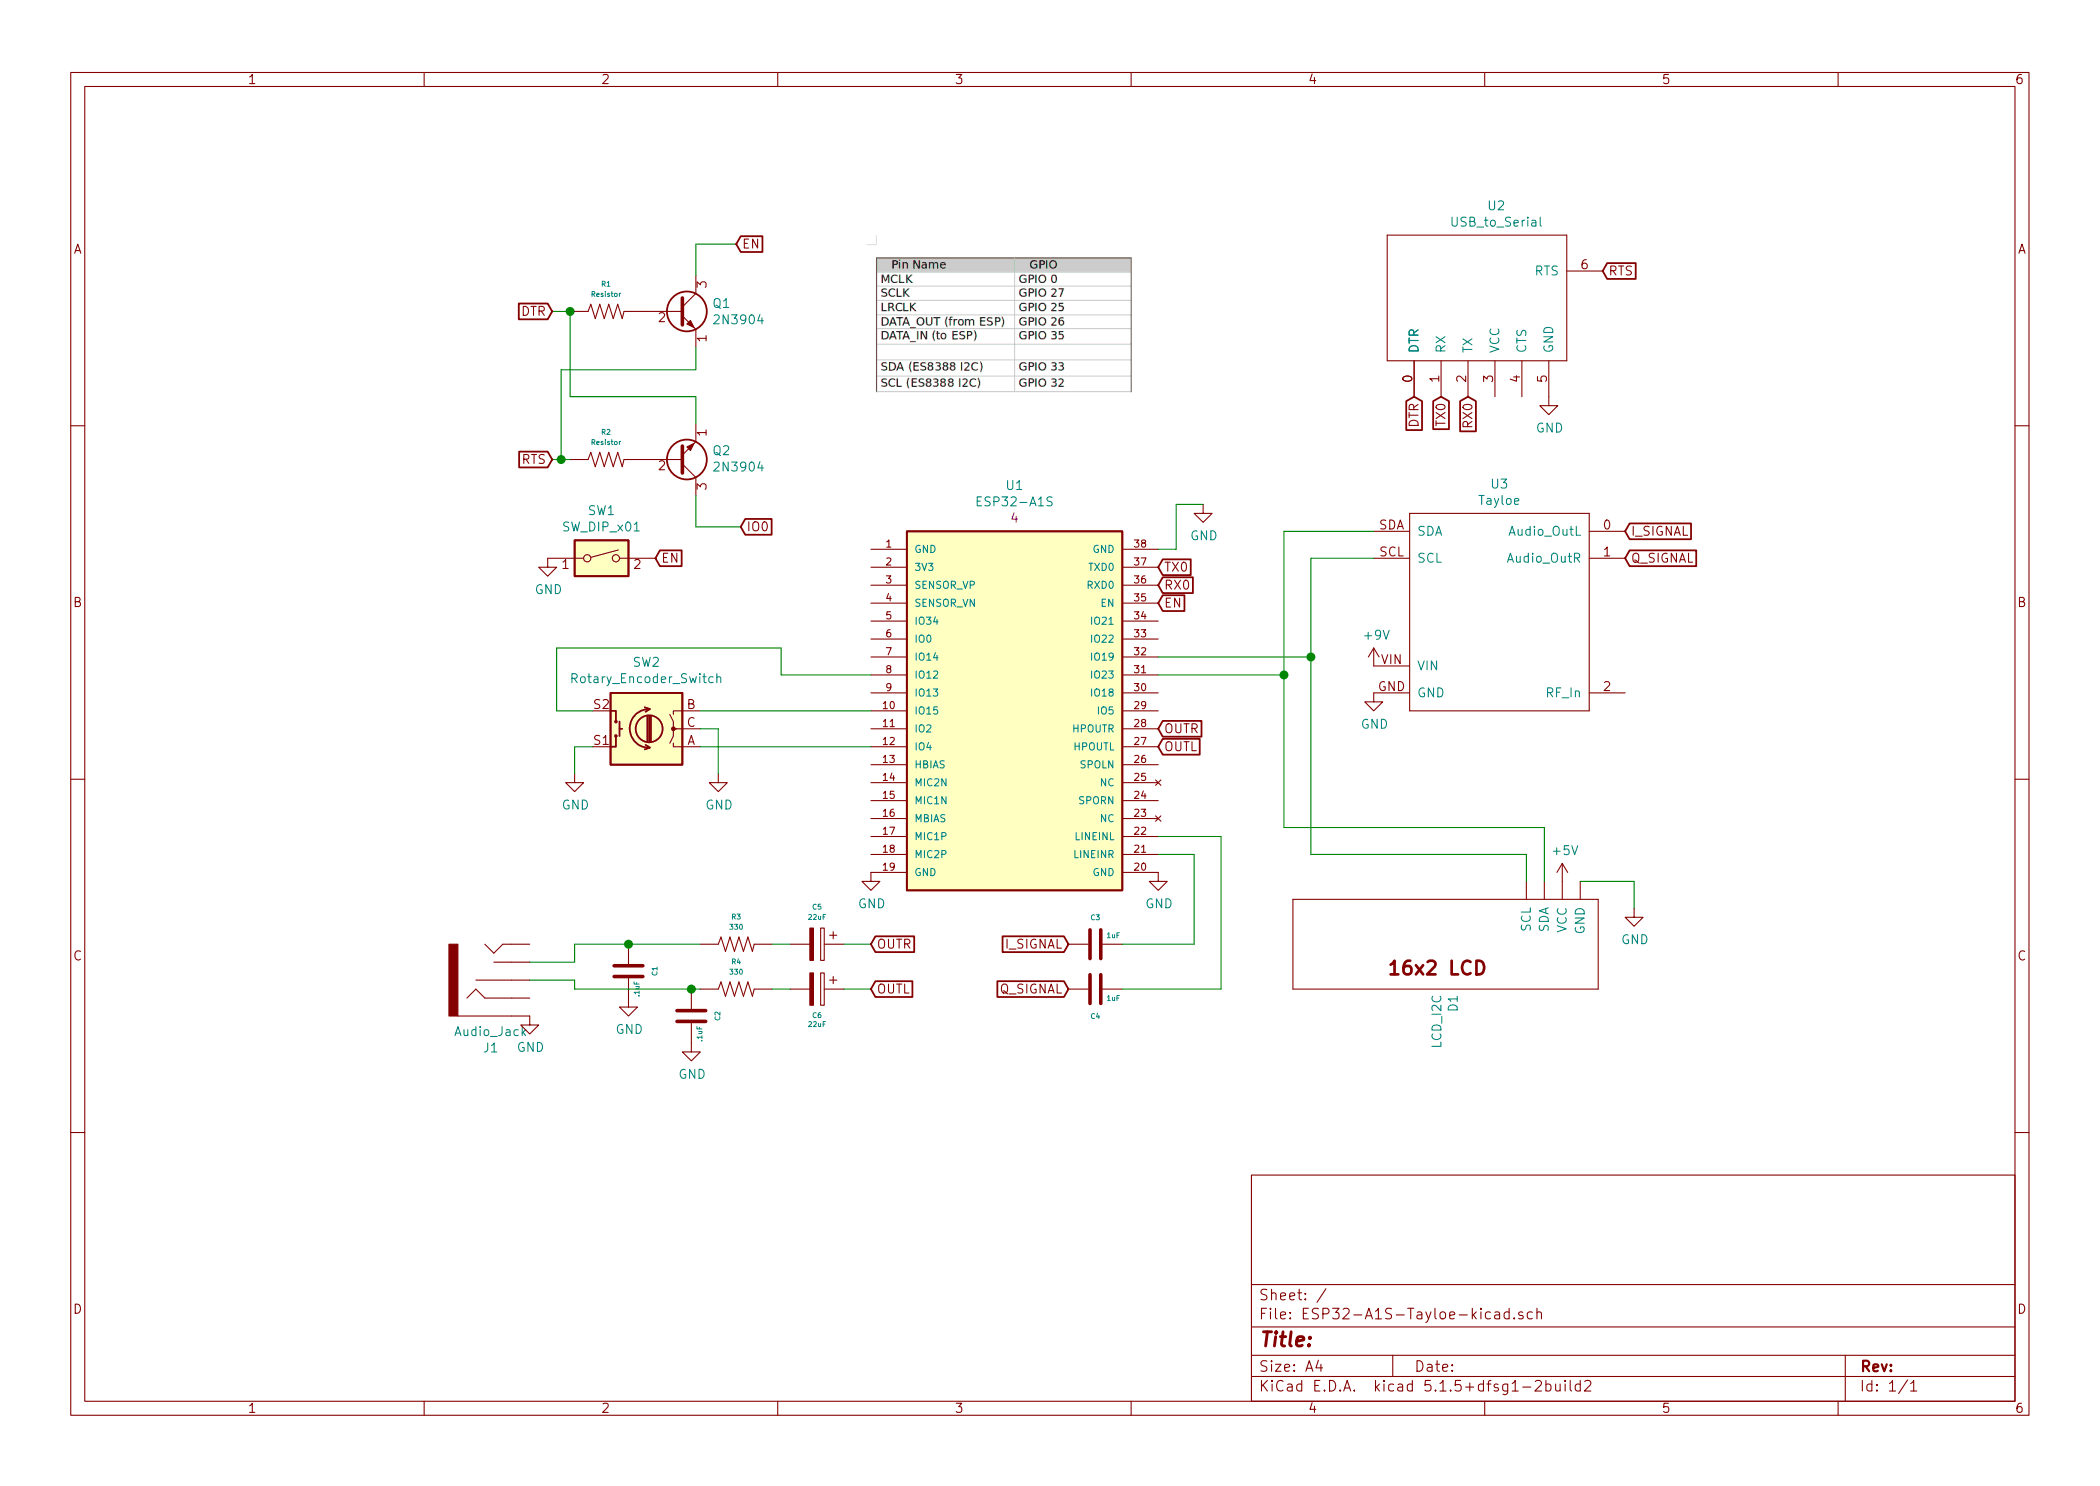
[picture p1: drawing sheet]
EESchema Schematic File Version 4
EELAYER 30 0
EELAYER END
$Descr A4 11693 8268
encoding utf-8
Sheet 1 1
Title ""
Date ""
Rev ""
Comp ""
Comment1 ""
Comment2 ""
Comment3 ""
Comment4 ""
$EndDescr
$Comp
L xenir:LCD_I2C D1
U 1 1
P 9150 5250
F 0 "D1" H 9428 4196 50  0000 L CNN
F 1 "LCD_I2C" H 9428 4105 50  0000 L CNN
F 2 "" H 9150 5250 50  0001 C CNN
F 3 "" H 9150 5250 50  0001 C CNN
	1    9150 5250
	0    1    1    0   
$EndComp
$Comp
L power:+9V #PWR010
U 1 1
P 7650 3700
F 0 "#PWR010" H 7650 3550 50  0001 C CNN
F 1 "+9V" H 7665 3873 50  0000 C CNN
F 2 "" H 7650 3700 50  0001 C CNN
F 3 "" H 7650 3700 50  0001 C CNN
	1    7650 3700
	1    0    0    -1  
$EndComp
$Comp
L power:GND #PWR011
U 1 1
P 7650 3850
F 0 "#PWR011" H 7650 3600 50  0001 C CNN
F 1 "GND" H 7655 3677 50  0000 C CNN
F 2 "" H 7650 3850 50  0001 C CNN
F 3 "" H 7650 3850 50  0001 C CNN
	1    7650 3850
	1    0    0    -1  
$EndComp
Wire Wire Line
	8600 4600 8600 4900
Wire Wire Line
	8500 4750 8500 4900
$Comp
L power:+5V #PWR013
U 1 1
P 8700 4900
F 0 "#PWR013" H 8700 4750 50  0001 C CNN
F 1 "+5V" H 8715 5073 50  0000 C CNN
F 2 "" H 8700 4900 50  0001 C CNN
F 3 "" H 8700 4900 50  0001 C CNN
	1    8700 4900
	1    0    0    -1  
$EndComp
$Comp
L power:GND #PWR014
U 1 1
P 9100 5050
F 0 "#PWR014" H 9100 4800 50  0001 C CNN
F 1 "GND" H 9105 4877 50  0000 C CNN
F 2 "" H 9100 5050 50  0001 C CNN
F 3 "" H 9100 5050 50  0001 C CNN
	1    9100 5050
	1    0    0    -1  
$EndComp
Wire Wire Line
	8800 4900 9100 4900
Wire Wire Line
	9100 4900 9100 5050
$Comp
L Device:Rotary_Encoder_Switch SW2
U 1 1
P 3600 4050
F 0 "SW2" H 3600 3683 50  0000 C CNN
F 1 "Rotary_Encoder_Switch" H 3600 3774 50  0000 C CNN
F 2 "" H 3450 4210 50  0001 C CNN
F 3 "~" H 3600 4310 50  0001 C CNN
	1    3600 4050
	-1   0    0    1   
$EndComp
Wire Wire Line
	3900 3950 4850 3950
Wire Wire Line
	3900 4150 4850 4150
$Comp
L power:GND #PWR05
U 1 1
P 4000 4300
F 0 "#PWR05" H 4000 4050 50  0001 C CNN
F 1 "GND" H 4005 4127 50  0000 C CNN
F 2 "" H 4000 4300 50  0001 C CNN
F 3 "" H 4000 4300 50  0001 C CNN
	1    4000 4300
	1    0    0    -1  
$EndComp
Wire Wire Line
	3900 4050 4000 4050
Wire Wire Line
	4000 4050 4000 4300
$Comp
L power:GND #PWR02
U 1 1
P 3200 4300
F 0 "#PWR02" H 3200 4050 50  0001 C CNN
F 1 "GND" H 3205 4127 50  0000 C CNN
F 2 "" H 3200 4300 50  0001 C CNN
F 3 "" H 3200 4300 50  0001 C CNN
	1    3200 4300
	1    0    0    -1  
$EndComp
Wire Wire Line
	3300 4150 3200 4150
Wire Wire Line
	3200 4150 3200 4300
Wire Wire Line
	3300 3950 3100 3950
Wire Wire Line
	3100 3950 3100 3600
Wire Wire Line
	3100 3600 4350 3600
Wire Wire Line
	4350 3600 4350 3750
Wire Wire Line
	4350 3750 4850 3750
Text GLabel 5950 5500 0    50   Input ~ 0
Q_SIGNAL
Text GLabel 5950 5250 0    50   Input ~ 0
I_SIGNAL
$Comp
L xenir:Tayloe U3
U 1 1
P 8350 3300
F 0 "U3" H 8350 3915 50  0000 C CNN
F 1 "Tayloe" H 8350 3824 50  0000 C CNN
F 2 "" H 8350 3850 50  0001 C CNN
F 3 "" H 8350 3850 50  0001 C CNN
	1    8350 3300
	-1   0    0    -1  
$EndComp
$Comp
L xenir:Capacitor C3
U 1 1
P 6100 5250
F 0 "C3" H 6100 5400 28  0000 C CNN
F 1 "1uF" H 6200 5300 28  0000 C CNN
F 2 "" H 6100 5100 50  0001 C CNN
F 3 "" H 6100 5100 50  0001 C CNN
	1    6100 5250
	1    0    0    -1  
$EndComp
$Comp
L xenir:Capacitor C4
U 1 1
P 6100 5500
F 0 "C4" H 6100 5350 28  0000 C CNN
F 1 "1uF" H 6200 5450 28  0000 C CNN
F 2 "" H 6100 5350 50  0001 C CNN
F 3 "" H 6100 5350 50  0001 C CNN
	1    6100 5500
	1    0    0    -1  
$EndComp
Text GLabel 9050 3100 2    50   Input ~ 0
Q_SIGNAL
Text GLabel 9050 2950 2    50   Input ~ 0
I_SIGNAL
Text GLabel 6450 4150 2    50   Input ~ 0
OUTL
Text GLabel 6450 4050 2    50   Input ~ 0
OUTR
Text GLabel 4850 5500 2    50   Input ~ 0
OUTL
Text GLabel 4850 5250 2    50   Input ~ 0
OUTR
$Comp
L xenir:Audio_Jack J1
U 1 1
P 2750 5800
F 0 "J1" H 2733 5831 50  0000 C CNN
F 1 "Audio_Jack" H 2733 5740 50  0000 C CNN
F 2 "" H 2750 5800 50  0001 C CNN
F 3 "" H 2750 5800 50  0001 C CNN
	1    2750 5800
	1    0    0    1   
$EndComp
$Comp
L xenir:Capacitor C1
U 1 1
P 3500 5400
F 0 "C1" H 3500 5550 28  0000 C CNN
F 1 ".1uF" H 3600 5450 28  0000 C CNN
F 2 "" H 3500 5250 50  0001 C CNN
F 3 "" H 3500 5250 50  0001 C CNN
	1    3500 5400
	0    1    1    0   
$EndComp
$Comp
L xenir:Capacitor C2
U 1 1
P 3850 5650
F 0 "C2" H 3850 5800 28  0000 C CNN
F 1 ".1uF" H 3950 5700 28  0000 C CNN
F 2 "" H 3850 5500 50  0001 C CNN
F 3 "" H 3850 5500 50  0001 C CNN
	1    3850 5650
	0    1    1    0   
$EndComp
$Comp
L xenir:Resistor R3
U 1 1
P 4100 5250
F 0 "R3" H 4100 5404 28  0000 C CNN
F 1 "330" H 4100 5347 28  0000 C CNN
F 2 "" H 4100 5150 50  0001 C CNN
F 3 "" H 4100 5150 50  0001 C CNN
	1    4100 5250
	1    0    0    -1  
$EndComp
$Comp
L xenir:Resistor R4
U 1 1
P 4100 5500
F 0 "R4" H 4100 5654 28  0000 C CNN
F 1 "330" H 4100 5597 28  0000 C CNN
F 2 "" H 4100 5400 50  0001 C CNN
F 3 "" H 4100 5400 50  0001 C CNN
	1    4100 5500
	1    0    0    -1  
$EndComp
$Comp
L power:GND #PWR04
U 1 1
P 3500 5550
F 0 "#PWR04" H 3500 5300 50  0001 C CNN
F 1 "GND" H 3505 5377 50  0000 C CNN
F 2 "" H 3500 5550 50  0001 C CNN
F 3 "" H 3500 5550 50  0001 C CNN
	1    3500 5550
	1    0    0    -1  
$EndComp
$Comp
L power:GND #PWR06
U 1 1
P 3850 5800
F 0 "#PWR06" H 3850 5550 50  0001 C CNN
F 1 "GND" H 3855 5627 50  0000 C CNN
F 2 "" H 3850 5800 50  0001 C CNN
F 3 "" H 3850 5800 50  0001 C CNN
	1    3850 5800
	1    0    0    -1  
$EndComp
Wire Wire Line
	3900 5500 3850 5500
Wire Wire Line
	3900 5250 3500 5250
Wire Wire Line
	2950 5350 3200 5350
Wire Wire Line
	3200 5350 3200 5250
Wire Wire Line
	3200 5250 3500 5250
Connection ~ 3500 5250
Wire Wire Line
	2950 5450 3200 5450
Wire Wire Line
	3200 5450 3200 5500
Wire Wire Line
	3200 5500 3850 5500
Connection ~ 3850 5500
$Comp
L power:GND #PWR03
U 1 1
P 2950 5650
F 0 "#PWR03" H 2950 5400 50  0001 C CNN
F 1 "GND" H 2955 5477 50  0000 C CNN
F 2 "" H 2950 5650 50  0001 C CNN
F 3 "" H 2950 5650 50  0001 C CNN
	1    2950 5650
	1    0    0    -1  
$EndComp
$Comp
L power:GND #PWR07
U 1 1
P 4850 4850
F 0 "#PWR07" H 4850 4600 50  0001 C CNN
F 1 "GND" H 4855 4677 50  0000 C CNN
F 2 "" H 4850 4850 50  0001 C CNN
F 3 "" H 4850 4850 50  0001 C CNN
	1    4850 4850
	1    0    0    -1  
$EndComp
$Comp
L power:GND #PWR08
U 1 1
P 6450 4850
F 0 "#PWR08" H 6450 4600 50  0001 C CNN
F 1 "GND" H 6455 4677 50  0000 C CNN
F 2 "" H 6450 4850 50  0001 C CNN
F 3 "" H 6450 4850 50  0001 C CNN
	1    6450 4850
	1    0    0    -1  
$EndComp
$Comp
L power:GND #PWR09
U 1 1
P 6700 2800
F 0 "#PWR09" H 6700 2550 50  0001 C CNN
F 1 "GND" H 6705 2627 50  0000 C CNN
F 2 "" H 6700 2800 50  0001 C CNN
F 3 "" H 6700 2800 50  0001 C CNN
	1    6700 2800
	1    0    0    -1  
$EndComp
Text GLabel 6450 3150 2    50   Input ~ 0
TX0
Text GLabel 6450 3250 2    50   Input ~ 0
RX0
Wire Wire Line
	6450 3050 6550 3050
Wire Wire Line
	6550 3050 6550 2800
Wire Wire Line
	6550 2800 6700 2800
Wire Wire Line
	7650 3100 7300 3100
Wire Wire Line
	7300 3100 7300 3650
Wire Wire Line
	6450 3650 7300 3650
Wire Wire Line
	7150 2950 7650 2950
Wire Wire Line
	8600 4600 7150 4600
Wire Wire Line
	7300 3650 7300 4750
Connection ~ 7300 3650
Wire Wire Line
	7300 4750 8500 4750
$Comp
L Transistor_BJT:2N3904 Q1
U 1 1
P 3775 1725
F 0 "Q1" H 3965 1771 50  0000 L CNN
F 1 "2N3904" H 3965 1680 50  0000 L CNN
F 2 "Package_TO_SOT_THT:TO-92_Inline" H 3975 1650 50  0001 L CIN
F 3 "https://www.onsemi.com/pub/Collateral/2N3903-D.PDF" H 3775 1725 50  0001 L CNN
	1    3775 1725
	1    0    0    -1  
$EndComp
$Comp
L Transistor_BJT:2N3904 Q2
U 1 1
P 3775 2550
F 0 "Q2" H 3965 2504 50  0000 L CNN
F 1 "2N3904" H 3965 2595 50  0000 L CNN
F 2 "Package_TO_SOT_THT:TO-92_Inline" H 3975 2475 50  0001 L CIN
F 3 "https://www.onsemi.com/pub/Collateral/2N3903-D.PDF" H 3775 2550 50  0001 L CNN
	1    3775 2550
	1    0    0    1   
$EndComp
Text GLabel 3075 1725 0    50   Input ~ 0
DTR
Text GLabel 3075 2550 0    50   Input ~ 0
RTS
$Comp
L esp32-a1s-rescue:Resistor-Xenir R1
U 1 1
P 3375 1725
F 0 "R1" H 3375 1879 28  0000 C CNN
F 1 "Resistor" H 3375 1822 28  0000 C CNN
F 2 "" H 3375 1625 50  0001 C CNN
F 3 "" H 3375 1625 50  0001 C CNN
	1    3375 1725
	1    0    0    -1  
$EndComp
$Comp
L esp32-a1s-rescue:Resistor-Xenir R2
U 1 1
P 3375 2550
F 0 "R2" H 3375 2704 28  0000 C CNN
F 1 "Resistor" H 3375 2647 28  0000 C CNN
F 2 "" H 3375 2450 50  0001 C CNN
F 3 "" H 3375 2450 50  0001 C CNN
	1    3375 2550
	1    0    0    -1  
$EndComp
Wire Wire Line
	3075 1725 3175 1725
Wire Wire Line
	3075 2550 3125 2550
Wire Wire Line
	3875 1925 3875 2050
Wire Wire Line
	3875 2050 3125 2050
Wire Wire Line
	3125 2050 3125 2550
Connection ~ 3125 2550
Wire Wire Line
	3125 2550 3175 2550
Wire Wire Line
	3175 1725 3175 2200
Wire Wire Line
	3175 2200 3875 2200
Wire Wire Line
	3875 2200 3875 2350
Connection ~ 3175 1725
Wire Wire Line
	3875 1525 3875 1350
Wire Wire Line
	3875 1350 4100 1350
Wire Wire Line
	3875 2750 3875 2925
Wire Wire Line
	3875 2925 4125 2925
Text GLabel 4100 1350 2    50   Input ~ 0
EN
Text GLabel 4125 2925 2    50   Input ~ 0
IO0
$Comp
L Switch:SW_DIP_x01 SW1
U 1 1
P 3350 3100
F 0 "SW1" H 3350 3367 50  0000 C CNN
F 1 "SW_DIP_x01" H 3350 3276 50  0000 C CNN
F 2 "" H 3350 3100 50  0001 C CNN
F 3 "~" H 3350 3100 50  0001 C CNN
	1    3350 3100
	1    0    0    -1  
$EndComp
$Comp
L esp32-a1s-rescue:USB_to_Serial-Xenir U2
U 1 1
P 8175 1650
F 0 "U2" H 8333 2165 50  0000 C CNN
F 1 "USB_to_Serial" H 8333 2074 50  0000 C CNN
F 2 "" H 8175 1650 50  0001 C CNN
F 3 "" H 8175 1650 50  0001 C CNN
	1    8175 1650
	1    0    0    -1  
$EndComp
$Comp
L power:GND #PWR012
U 1 1
P 8625 2200
F 0 "#PWR012" H 8625 1950 50  0001 C CNN
F 1 "GND" H 8630 2027 50  0000 C CNN
F 2 "" H 8625 2200 50  0001 C CNN
F 3 "" H 8625 2200 50  0001 C CNN
	1    8625 2200
	1    0    0    -1  
$EndComp
Text GLabel 7875 2200 3    50   Input ~ 0
DTR
Text GLabel 8925 1500 2    50   Input ~ 0
RTS
Text GLabel 8025 2200 3    50   Input ~ 0
TX0
Text GLabel 8175 2200 3    50   Input ~ 0
RX0
$Comp
L xenir:ESP32-A1S U1
U 1 1
P 5650 3950
F 0 "U1" H 5650 5207 50  0000 C CNN
F 1 "ESP32-A1S" H 5650 5116 50  0000 C CNN
F 2 "" H 5050 5150 50  0001 L BNN
F 3 "" H 5650 5000 50  0001 L BNN
F 4 "4" H 5650 5025 50  0000 C CNN "PARTREV"
F 5 "Espressif Systems" H 5250 5100 50  0001 L BNN "MANUFACTURER"
	1    5650 3950
	1    0    0    -1  
$EndComp
Text GLabel 6450 3350 2    50   Input ~ 0
EN
Text GLabel 3650 3100 2    50   Input ~ 0
EN
$Comp
L power:GND #PWR01
U 1 1
P 3050 3100
F 0 "#PWR01" H 3050 2850 50  0001 C CNN
F 1 "GND" H 3055 2927 50  0000 C CNN
F 2 "" H 3050 3100 50  0001 C CNN
F 3 "" H 3050 3100 50  0001 C CNN
	1    3050 3100
	1    0    0    -1  
$EndComp
Wire Wire Line
	6450 3750 7150 3750
Wire Wire Line
	7150 2950 7150 3750
Connection ~ 7150 3750
Wire Wire Line
	7150 3750 7150 4600
Wire Wire Line
	6450 4750 6650 4750
Wire Wire Line
	6650 4750 6650 5250
Wire Wire Line
	6250 5250 6650 5250
Wire Wire Line
	6450 4650 6800 4650
Wire Wire Line
	6800 4650 6800 5500
Wire Wire Line
	6250 5500 6800 5500
$Comp
L xenir:Cap_Polarized C5
U 1 1
P 4550 5350
F 0 "C5" H 4550 5046 28  0000 C CNN
F 1 "22uF" H 4550 5103 28  0000 C CNN
F 2 "" H 4550 5400 50  0001 C CNN
F 3 "" H 4550 5400 50  0001 C CNN
	1    4550 5350
	-1   0    0    1   
$EndComp
$Comp
L xenir:Cap_Polarized C6
U 1 1
P 4550 5600
F 0 "C6" H 4550 5650 28  0000 C CNN
F 1 "22uF" H 4550 5700 28  0000 C CNN
F 2 "" H 4550 5650 50  0001 C CNN
F 3 "" H 4550 5650 50  0001 C CNN
	1    4550 5600
	-1   0    0    1   
$EndComp
Wire Wire Line
	4700 5250 4850 5250
Wire Wire Line
	4700 5500 4850 5500
Wire Wire Line
	4400 5250 4300 5250
Wire Wire Line
	4400 5500 4300 5500
$EndSCHEMATC
